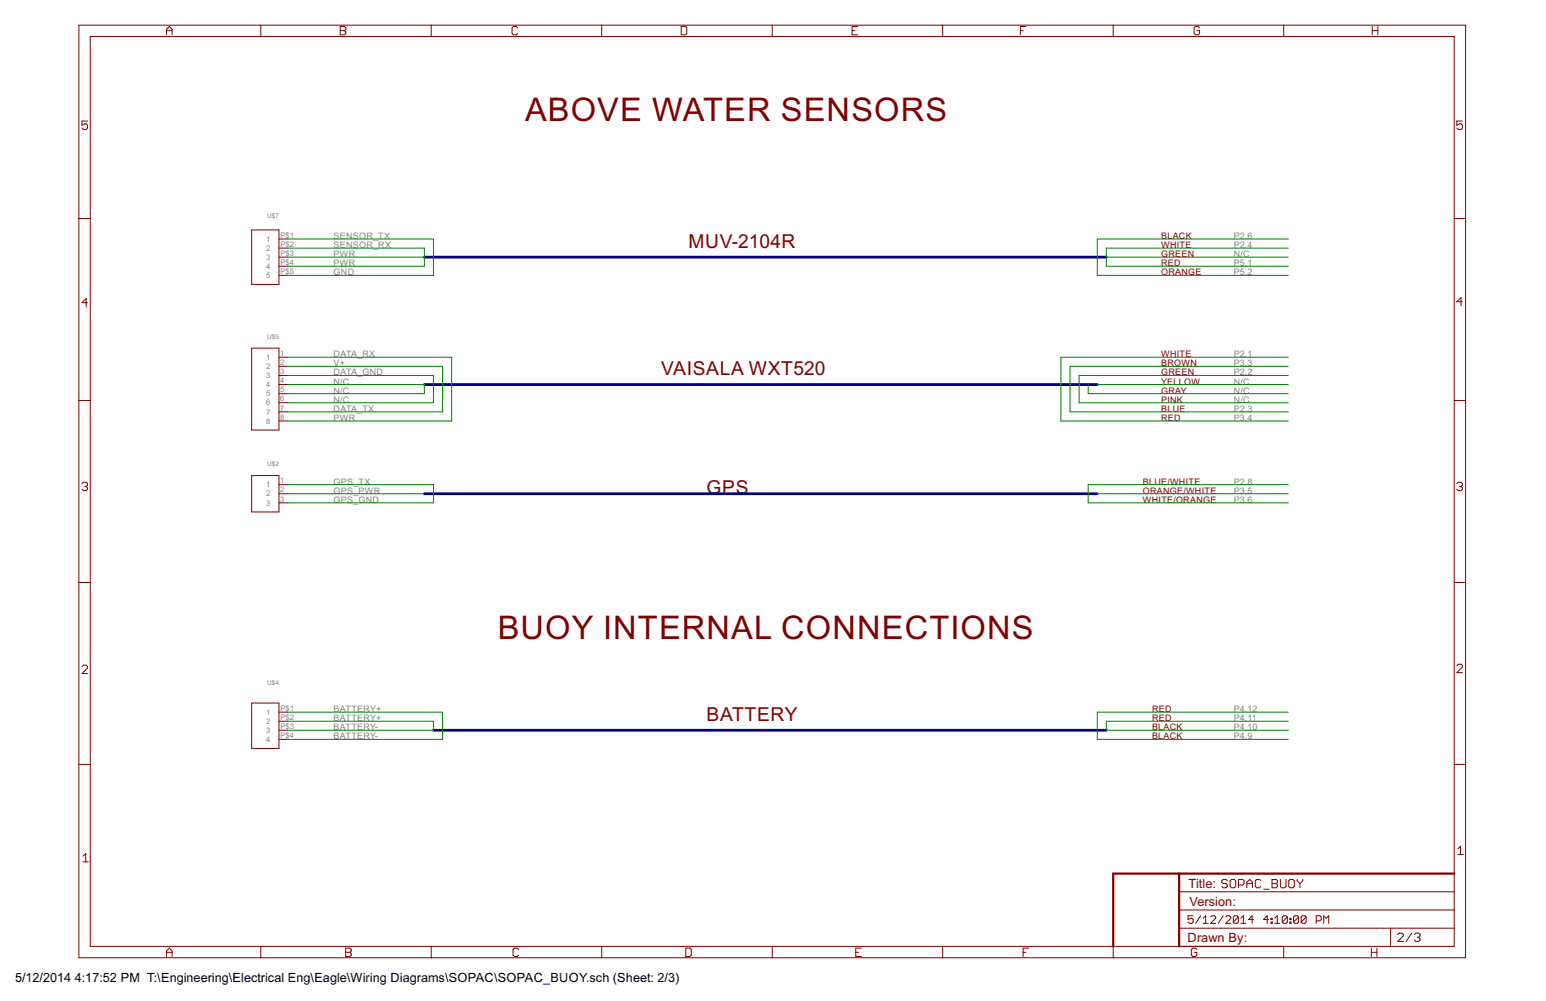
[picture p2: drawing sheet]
<svg xmlns="http://www.w3.org/2000/svg" width="432mm" height="279mm" viewBox="0 0 432 279" stroke-linecap="round" stroke-linejoin="round" font-family="sans-serif">
<g fill="none" stroke="#800000" stroke-width=".28">
<path d="M22 7h387.3v260.3h-387.3zM25.2 10.2h381v254h-381zM46.5 9.7v-1.5l.8-.8 .8 .8v1.5M46.5 8.6h1.6M72.8 7v3.2M95 7.4h1.2l.4 .4v.4l-.4 .4 .4 .3v.4l-.4 .4h-1.2zM95 8.6h1.2M120.4 7v3.2M144.6 7.8l-.4-.4h-.8l-.4 .4v1.5l.4 .4h.8l.4-.4M168.1 7v3.2M190.3 7.4h1.1l.4 .4v1.5l-.4 .4h-1.1zM215.7 7v3.2"/>
<path d="M238 8.6h.8M239.6 7.4h-1.6v2.3h1.6M263.3 7v3.2M285 8.6h.8M286.6 7.4h-1.6v2.3M310.9 7v3.2M335 7.8l-.3-.4h-.8l-.4 .4v1.5l.4 .4h.8l.3-.4v-.7h-.7M358.5 7v3.2M383.3 7.4v2.3M383.3 8.6h1.5M384.8 7.4v2.3M24.4 33.8h-1.5v1.2l1.2-.4 .3 .4v.8l-.3 .3h-.8l-.4-.3"/>
<path d="M408.5 33.8h-1.6v1.2l1.2-.4 .4 .4v.8l-.4 .3h-.8l-.4-.3M22 61h3.2M70.3 64.2h7.6v15.2h-7.6zM77.9 66.7h2.6M77.9 69.3h2.6M77.9 71.8h2.6M77.9 74.3h2.6M77.9 76.9h2.6M406.2 61h3.1M24.4 84.5h-1.5l1.2-1.2v2.4M70.3 97.2h7.6v22.8h-7.6zM77.9 99.7h2.6"/>
<path d="M408.5 84.2h-1.6l1.2-1.1v2.3M22 111.8h3.2M77.9 102.3h2.6M77.9 104.8h2.6M77.9 107.3h2.6M77.9 109.9h2.6M77.9 112.4h2.6M77.9 115h2.6M77.9 117.5h2.6M406.2 111.8h3.1M22.9 135l.4-.4h.8l.3 .4v.4l-.3 .4M23.7 135.8h.4"/>
<path d="M24.1 135.8l.3 .4v.4l-.3 .3h-.8l-.4-.3M70.3 132.7h7.6v10.2h-7.6zM77.9 135.3h2.6M77.9 137.8h2.6M406.9 135l.4-.4h.8l.4 .4v.4l-.4 .4M407.7 135.8h.4M408.1 135.8l.4 .4v.4l-.4 .3h-.8l-.4-.3M77.9 140.4h2.6M22 162.6h3.2M406.2 162.6h3.1M22.9 186.1l.4-.4h.8l.3 .4v.3l-1.5 1.6h1.5M70.3 196.2h7.6v12.7h-7.6z"/>
<path d="M77.9 198.8h2.6M406.9 185.8l.4-.4h.8l.4 .4v.4l-1.6 1.5h1.6M22 213.4h3.2M77.9 201.3h2.6M77.9 203.8h2.6M77.9 206.4h2.6M406.2 213.4h3.1M23.2 239l.7-.8v2.4M407.1 237l.8-.8v2.3M407.1 238.5h1.6M23.2 240.6h1.5M329.3 259.1h76.9"/>
<path d="M329.3 254h76.9M329.3 248.9h76.9M333.2 255.6h-1.4v1.1l.7-.4h.4l.3 .4v.7l-.3 .3h-.7l-.4-.3M335.3 255.6l-1.4 2.1M336 257.7h1.5M336 256.3l.7-.7v2.1M338.2 256l.3-.4h.7l.4 .4v.3l-1.4 1.4h1.4M341.7 255.6l-1.4 2.1M342.3 256l.4-.4h.7l.4 .4v.3l-1.5 1.4h1.5M342.8 245.9l-.4-.4h-.8l-.4 .4v.4l.4 .3h.8l.4 .4v.4l-.4 .4h-.8l-.4-.4M343.6 245.9l.4-.4h.7l.4 .4v1.5l-.4 .4h-.7l-.4-.4zM345.9 256l-.4-.4h-.7l-.3 .4v1.4"/>
<path d="M345.9 256v1.4l-.4 .3h-.7l-.3-.3M345.9 256l-1.4 1.4M345.9 247h1.2l.4-.4v-.7l-.4-.4h-1.2v2.3M346.6 257.7h1.4M346.6 256.3l.7-.7v2.1M348.3 246.6h1.5M348.3 247.8v-1.5l.7-.8 .8 .8v1.5M350.1 256.7h-1.4l1-1.1v2.1M352.1 245.9l-.3-.4h-.8l-.4 .4v1.5l.4 .4h.8l.3-.4M352.9 248.2h1.6M354.3 256.7h-1.4l1-1.1v2.1M355 256.3h.3v.4h-.3z"/>
<path d="M355 257.4h.3v.3h-.3zM355.3 245.5h1.1l.4 .4v.4l-.4 .3 .4 .4v.4l-.4 .4h-1.1zM355.3 246.6h1.1M356 257.7h1.4M356 256.3l.7-.7v2.1M357.6 245.5v1.9l.4 .4h.8l.4-.4v-1.9M359.6 256l-.4-.4h-.7l-.4 .4v1.4M359.6 256v1.4l-.4 .3h-.7l-.4-.3M359.6 256l-1.5 1.4M360.3 256.3h.3v.4h-.3zM360.3 257.4h.3v.3h-.3zM360.3 245.5h.8l.4 .4v1.5l-.4 .4h-.8l-.3-.4v-1.5z"/>
<path d="M362.3 245.5v.4l.8 .7M362.7 256l-.3-.4h-.7l-.4 .4v1.4M362.7 256v1.4l-.3 .3h-.7l-.4-.3M362.7 256l-1.4 1.4M363.1 246.6v1.2M363.9 245.5v.4l-.8 .7M364.8 256l-.3-.4h-.8l-.3 .4v1.4M364.8 256v1.4l-.3 .3h-.8l-.3-.3M364.8 256l-1.4 1.4M367.6 257h1.1l.3-.3v-.7l-.3-.4h-1.1v2.1M369.7 257.7v-2.1l.7 .7 .7-.7v2.1M388.4 259.1v5.1"/>
<path d="M46.5 267v-1.6l.8-.8 .8 .8v1.6M46.5 265.8h1.6M72.8 264.2v3.1M96.5 265.8h1.2M96.5 264.6h1.2l.4 .4v.4l-.4 .4 .4 .4v.4l-.4 .4h-1.2zM120.4 264.2v3.1M144.8 265l-.4-.4h-.7l-.4 .4v1.6l.4 .4h.7l.4-.4M168.1 264.2v3.1M191.5 264.6h1.2l.4 .4v1.6l-.4 .4h-1.2zM215.7 264.2v3.1M239 265.8h.8M240.6 264.6h-1.6v2.4h1.6"/>
<path d="M263.3 264.2v3.1M285.7 265.8h.8M287.3 264.6h-1.6v2.4M310.9 264.2v3.1M334.3 265l-.4-.4h-.8l-.4 .4v1.6l.4 .4h.8l.4-.4v-.8h-.8M358.5 264.2v3.1M383 265.8h1.6M383 264.6v2.4M384.6 264.6v2.4M390.4 260.8l.4-.3h.8l.3 .3v.4l-1.5 1.6h1.5M394.3 260.5l-1.6 2.3M395.1 260.8l.4-.3h.7l.4 .3v.4l-.4 .4"/>
<path d="M395.8 261.6h.4M396.2 261.6l.4 .4v.4l-.4 .4h-.7l-.4-.4"/>
</g>
<path d="M329.3 243.8v20.4M406.2 243.8h-95.3v20.4" fill="none" stroke="#800000" stroke-width=".61"/>
<path d="M118.5 71.8h190.5M118.5 107.3h188M118.5 137.8h188M121.1 203.8h187.9" fill="none" stroke="#000080" stroke-width=".76"/>
<g fill="none" stroke="#008000" stroke-width=".28">
<path d="M80.5 66.7h40.6v10.2h-40.6M80.5 69.3h38v5h-38M80.5 71.8h38M309 71.8h50.8M359.8 66.7h-53.3v10.2h53.3M359.8 69.3h-50.8v5h50.8M80.5 99.7h45.7v17.8h-45.7M359.8 99.7h-63.5v17.8h63.5M80.5 104.8h40.6v7.6h-40.6M80.5 107.3h38v2.6h-38M80.5 102.3h43.1v12.7h-43.1M303.9 107.3v2.6h55.9"/>
<path d="M306.5 107.3h53.3M359.8 104.8h-58.4v7.6h58.4M359.8 102.3h-60.9v12.7h60.9M80.5 135.3h40.6v5.1h-40.6M80.5 137.8h38M306.5 137.8h53.3M359.8 135.3h-55.9v5.1h55.9M80.5 198.8h43.1v7.6h-43.1M359.8 198.8h-53.3v7.6h53.3M80.5 201.3h40.6v2.5h-40.6M359.8 201.3h-50.8v2.5h50.8"/>
</g>
<g font-size="10.2" fill="#800000">
<text x="146.6" y="33.7">ABOVE WATER SENSORS</text>
<text x="139" y="178.4">BUOY INTERNAL CONNECTIONS</text>
</g>
<g font-size="6" fill="#800000">
<text x="192.3" y="69.2">MUV-2104R</text>
<text x="184.7" y="104.8">VAISALA WXT520</text>
<text x="197.4" y="137.8">GPS</text>
<text x="197.4" y="201.3">BATTERY</text>
</g>
<g font-size="4" fill="#800000">
<text x="331.9" y="247.8">Title:</text>
<text x="332.2" y="252.9">Version:</text>
<text x="331.7" y="263">Drawn By:</text>
</g>
<g font-size="4">
<text x="4.2" y="274.2">5/12/2014</text>
<text x="20.9" y="274.2">4:17:52 PM T:\Engineering\Electrical Eng\Eagle\Wiring Diagrams\SOPAC\SOPAC_BUOY.sch (Sheet: 2/3)</text>
</g>
<g font-size="2.8" fill="#808080">
<text x="93.2" y="66.7">SENSOR_TX</text>
<text x="93.2" y="69.2">SENSOR_RX</text>
<text x="93.2" y="71.8">PWR</text>
<text x="344.6" y="71.8">N/C</text>
<text x="344.6" y="66.7">P2.6</text>
<text x="344.6" y="69.2">P2.4</text>
<text x="93.2" y="76.9">GND</text>
<text x="93.2" y="74.3">PWR</text>
<text x="344.6" y="74.3">P5.1</text>
<text x="344.6" y="76.9">P5.2</text>
<text x="93.2" y="99.7">DATA_RX</text>
<text x="344.6" y="99.7">P2.1</text>
<text x="93.2" y="107.3">N/C</text>
<text x="93.2" y="102.3">V+</text>
<text x="93.2" y="104.8">DATA_GND</text>
<text x="344.6" y="107.3">N/C</text>
<text x="344.6" y="104.8">P2.2</text>
<text x="344.6" y="102.3">P3.3</text>
<text x="93.2" y="109.9">N/C</text>
<text x="93.2" y="112.4">N/C</text>
<text x="344.6" y="109.9">N/C</text>
<text x="344.6" y="112.4">N/C</text>
<text x="93.2" y="117.5">PWR</text>
<text x="93.2" y="115">DATA_TX</text>
<text x="344.6" y="115">P2.3</text>
<text x="344.6" y="117.5">P3.4</text>
<text x="93.2" y="135.3">GPS_TX</text>
<text x="93.2" y="137.8">GPS_PWR</text>
<text x="344.6" y="135.3">P2.8</text>
<text x="344.6" y="137.8">P3.5</text>
<text x="93.2" y="140.4">GPS_GND</text>
<text x="344.6" y="140.4">P3.6</text>
<text x="93.2" y="198.8">BATTERY+</text>
<text x="93.2" y="201.3">BATTERY+</text>
<text x="93.2" y="203.8">BATTERY-</text>
<text x="344.6" y="198.8">P4.12</text>
<text x="344.6" y="201.3">P4.11</text>
<text x="344.6" y="203.8">P4.10</text>
<text x="93.2" y="206.4">BATTERY-</text>
<text x="344.6" y="206.4">P4.9</text>
</g>
<g font-size="2.8" fill="#800000">
<text x="324.3" y="66.7">BLACK</text>
<text x="324.3" y="69.2">WHITE</text>
<text x="324.3" y="71.8">GREEN</text>
<text x="324.3" y="74.3">RED</text>
<text x="324.3" y="76.9">ORANGE</text>
<text x="324.3" y="99.7">WHITE</text>
<text x="324.3" y="102.3">BROWN</text>
<text x="324.3" y="104.8">GREEN</text>
<text x="324.3" y="107.3">YELLOW</text>
<text x="324.3" y="109.9">GRAY</text>
<text x="324.3" y="112.4">PINK</text>
<text x="324.3" y="115">BLUE</text>
<text x="324.3" y="117.5">RED</text>
<text x="319.2" y="135.3">BLUE/WHITE</text>
<text x="319.2" y="137.8">ORANGE/WHITE</text>
<text x="319.2" y="140.4">WHITE/ORANGE</text>
<text x="321.8" y="198.8">RED</text>
<text x="321.8" y="201.3">RED</text>
<text x="321.8" y="203.8">BLACK</text>
<text x="321.8" y="206.4">BLACK</text>
</g>
<g font-size="2.4" fill="#808080">
<text x="74.4" y="67.5">1</text>
<text x="74.4" y="70">2</text>
<text x="78.3" y="66.4">P$1</text>
<text x="78.3" y="68.9">P$2</text>
<text x="78.3" y="71.4">P$3</text>
<text x="74.4" y="72.5">3</text>
<text x="74.4" y="75.1">4</text>
<text x="74.4" y="77.6">5</text>
<text x="78.3" y="74">P$4</text>
<text x="78.3" y="76.5">P$5</text>
<text x="74.4" y="100.5">1</text>
<text x="78.3" y="99.4">1</text>
<text x="78.3" y="101.9">2</text>
<text x="74.4" y="103">2</text>
<text x="74.4" y="105.6">3</text>
<text x="78.3" y="104.4">3</text>
<text x="78.3" y="107">4</text>
<text x="74.4" y="108.1">4</text>
<text x="74.4" y="110.6">5</text>
<text x="74.4" y="113.2">6</text>
<text x="78.3" y="109.5">5</text>
<text x="78.3" y="112.1">6</text>
<text x="74.4" y="115.7">7</text>
<text x="74.4" y="118.3">8</text>
<text x="78.3" y="114.6">7</text>
<text x="78.3" y="117.1">8</text>
<text x="74.4" y="136">1</text>
<text x="78.3" y="134.9">1</text>
<text x="78.3" y="137.5">2</text>
<text x="74.4" y="138.6">2</text>
<text x="74.4" y="141.1">3</text>
<text x="78.3" y="140">3</text>
<text x="74.4" y="199.5">1</text>
<text x="74.4" y="202.1">2</text>
<text x="78.3" y="198.4">P$1</text>
<text x="78.3" y="201">P$2</text>
<text x="78.3" y="203.5">P$3</text>
<text x="74.4" y="204.6">3</text>
<text x="74.4" y="207.1">4</text>
<text x="78.3" y="206">P$4</text>
</g>
<g font-size="2" fill="#808080">
<text x="74.6" y="60.9">U$7</text>
<text x="74.6" y="94.6">U$9</text>
<text x="74.6" y="130.2">U$2</text>
<text x="74.6" y="191.1">U$4</text>
</g>
</svg>
